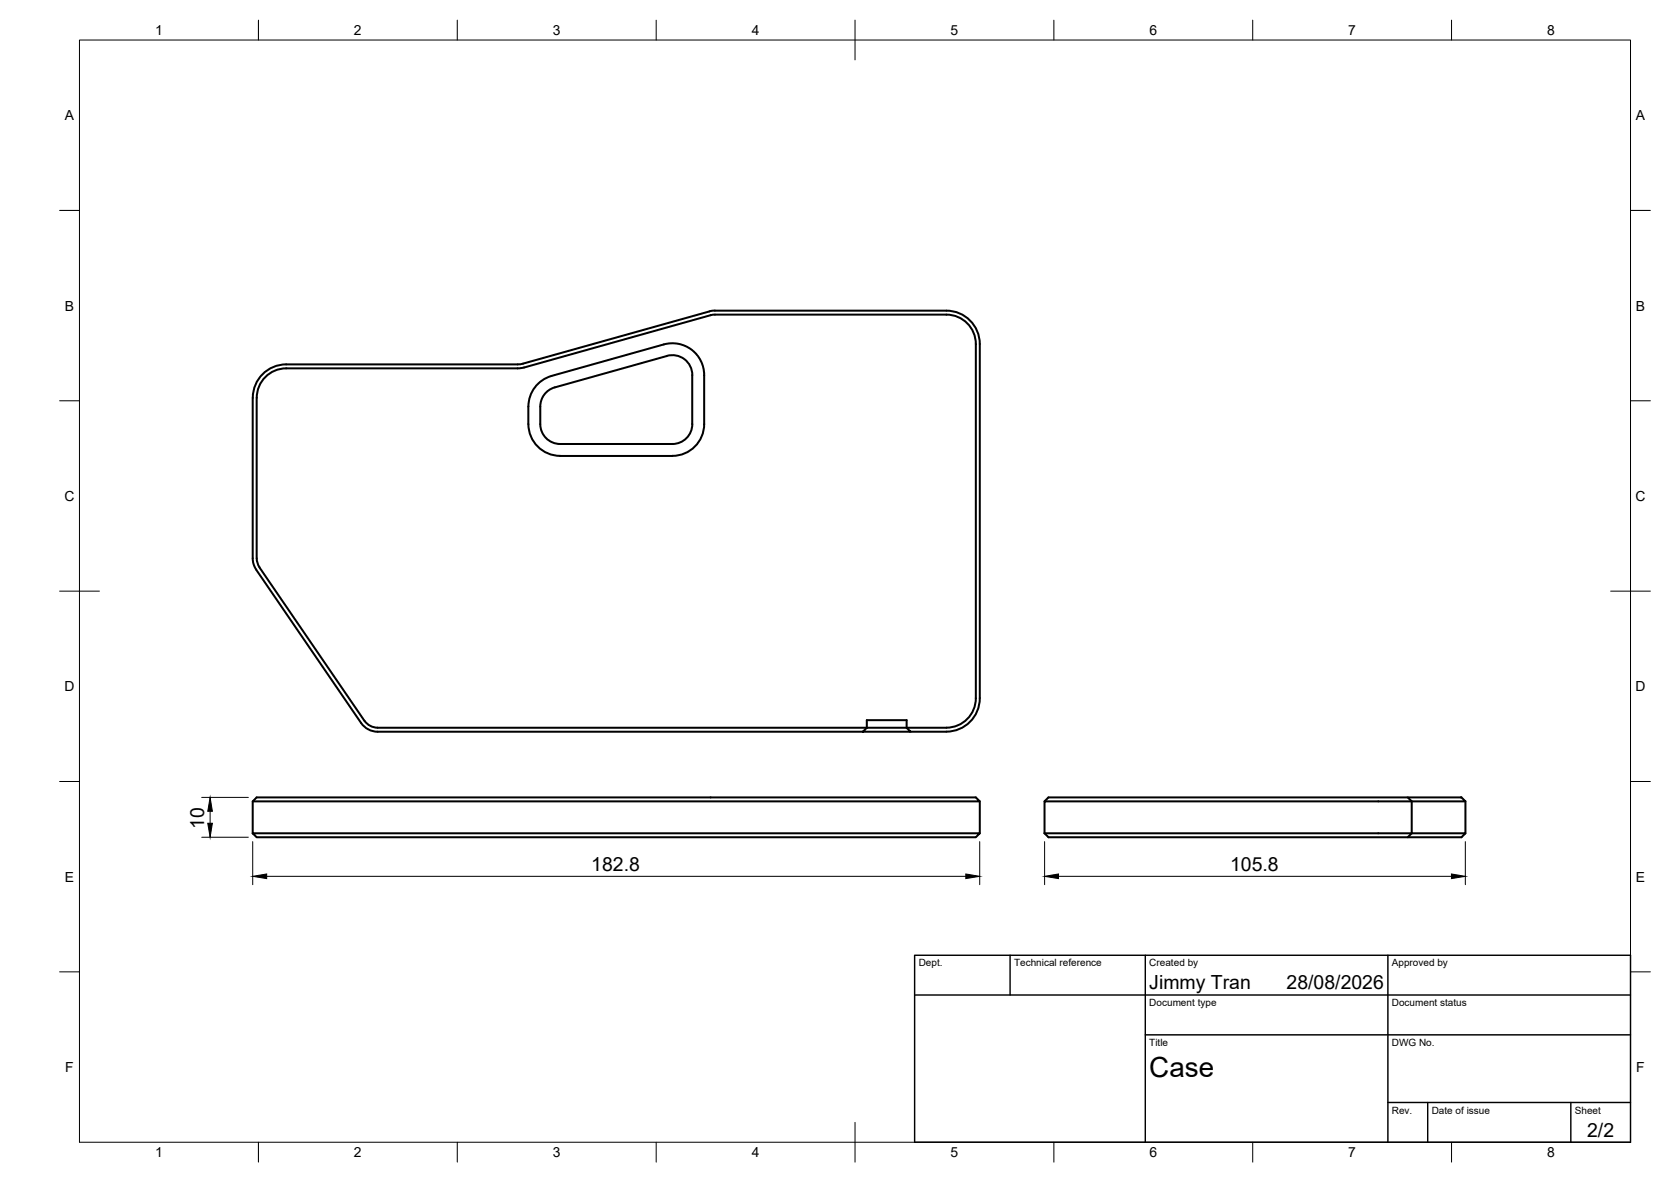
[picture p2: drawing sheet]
<svg xmlns="http://www.w3.org/2000/svg" width="420mm" height="297mm" viewBox="0 0 420 297" stroke-linecap="round" stroke-linejoin="round" font-family="sans-serif">
<!-- layer: Visible -->
<g fill="none" stroke="#000" stroke-width=".51">
<path d="M178.7 79.2l-47.7 13.3-59.1 .1a7.4 7.4 0 0 0-7.3 7.4l-.1 40.3 .3 1.4 26.8 39.4 .8 .8 .9 .6 1.6 .4h123.1v-1.9h10v1.9h10M179.7 79.1h58.3M179.7 78.1h58.3M179.8 79.1l-1.1 .1M179.8 78l-1.1 .2-47.9 13.3-58.8 .1a8.4 8.4 0 0 0-8.5 8.4v40.3l.3 1.5 .6 1.3 26.4 38.6a5 5 0 0 0 4.1 2.2h122.1M238 78.1a8.4 8.4 0 0 1 8.4 8.4M238 79.1a7.4 7.4 0 0 1 7.4 7.4M174.1 94.3v12.3M174.1 94.3a5 5 0 0 0-6.4-4.8l-28.2 7.8a5 5 0 0 0-3.7 4.9v4.4M177.1 94.3a8 8 0 0 0-10.2-7.7l-28.2 7.9a8 8 0 0 0-5.8 7.7M177.1 94.3v12.3M245.4 86.5v89"/>
<path d="M246.4 86.5v89M132.8 102.2v4.4M132.9 106.6a8 8 0 0 0 8 8M135.8 106.6a5 5 0 0 0 5.1 5h28.2M140.8 114.6h28.3M174.1 106.6a5 5 0 0 1-5 5M177.1 106.6a8 8 0 0 1-8 8M245.4 175.5a7.4 7.4 0 0 1-7.4 7.4M246.4 175.5a8.4 8.4 0 0 1-8.4 8.4M218 182.9h10l1 1h-12zM229 183.9h9M63.5 201.4h182.9l-1-1h-180.9l-1 1v8"/>
<path d="M63.5 209.4h182.9l-1 1h-180.9zM246.4 201.4v8M262.6 209.4l1 1h103.9l1-1h-13.5l-1 1M262.6 201.4h92.4v8h-92.4zM354 200.4l1 1h13.5l-1-1h-103.9l-1 1M368.5 201.4v8"/>
</g>
<!-- layer: BORDER -->
<g fill="none" stroke="#000" stroke-width=".25">
<path d="M20 10.1h390v276.9h-390zM65 5.1v5M115 5.1v5M165 5.1v5M215 5.1v10M265 5.1v5M315 5.1v5M365 5.1v5M15 52.9h5M410 52.9h5M15 100.7h5M410 100.7h5"/>
<path d="M15 148.6h10M405 148.6h10M15 196.4h5M410 196.4h5M15 244.2h5M410 244.2h5M65 287v5M115 287v5M165 287v5M215 282.1v9.9M265 287v5M315 287v5"/>
<path d="M365 287v5"/>
</g>
<!-- layer: TITLEBLOCK -->
<path d="M230 240.1h180v46.9h-180zM230 250h180M254 240.1v9.9M288 240.1v46.9M349 240.1v46.9M288 260.1h122M349 277.1h61M359 277.1v9.9M395 277.1v9.9" fill="none" stroke="#000" stroke-width=".36"/>
<!-- layer: FD_Dimensions -->
<path d="M50.7 210.4h11.7M50.7 200.4h11.7M52.8 203.9v3M63.5 211.5v10.8M246.3 211.5v10.8M262.7 211.5v10.8M368.4 211.5v10.8M67.1 220.2h175.7M266.1 220.2h98.9" fill="none" stroke="#000" stroke-width=".25"/>
<path d="M52.2 206.9h1.2l-.6 3.5zM52.8 200.4l.6 3.5h-1.2zM63.5 220.2l3.6-.6v1.2zM242.8 219.6l3.5 .6-3.5 .6zM262.7 220.2l3.4-.6v1.2zM365 219.6l3.4 .6-3.4 .6z" fill="#000" stroke="#000" stroke-width=".25"/>
<text font-size="7" x="289" y="270.6">Case</text>
<g font-size="4.9">
<text x="51.4" y="208.3" transform="rotate(-90 51.4 208.3)">10</text>
<text x="148.7" y="218.8">182.8</text>
<text x="309.3" y="218.8">105.8</text>
<text x="289" y="248.5">Jimmy Tran</text>
<text x="323.5" y="248.5">28/08/2026</text>
<text x="399.1" y="285.7">2/2</text>
</g>
<g font-size="3.5">
<text x="39" y="8.8">1</text>
<text x="89" y="8.8">2</text>
<text x="139" y="8.8">3</text>
<text x="189" y="8.8">4</text>
<text x="239" y="8.8">5</text>
<text x="289" y="8.8">6</text>
<text x="339" y="8.8">7</text>
<text x="389" y="8.8">8</text>
<text x="16.3" y="30.2">A</text>
<text x="411.3" y="30.2">A</text>
<text x="16.3" y="78">B</text>
<text x="411.3" y="78">B</text>
<text x="16.2" y="125.9">C</text>
<text x="411.2" y="125.9">C</text>
<text x="16.2" y="173.7">D</text>
<text x="411.2" y="173.7">D</text>
<text x="16.3" y="221.6">E</text>
<text x="411.3" y="221.6">E</text>
<text x="16.4" y="269.4">F</text>
<text x="411.4" y="269.4">F</text>
<text x="39" y="290.8">1</text>
<text x="89" y="290.8">2</text>
<text x="139" y="290.8">3</text>
<text x="189" y="290.8">4</text>
<text x="239" y="290.8">5</text>
<text x="289" y="290.8">6</text>
<text x="339" y="290.8">7</text>
<text x="389" y="290.8">8</text>
</g>
<g font-size="2.5">
<text x="231" y="242.9">Dept.</text>
<text x="255" y="242.9">Technical reference</text>
<text x="289" y="242.9">Created by</text>
<text x="350" y="242.9">Approved by</text>
<text x="289" y="252.8">Document type</text>
<text x="350" y="252.8">Document status</text>
<text x="289" y="262.9">Title</text>
<text x="350" y="262.9">DWG No.</text>
<text x="350" y="279.9">Rev.</text>
<text x="360" y="279.9">Date of issue</text>
<text x="396" y="279.9">Sheet</text>
</g>
</svg>
